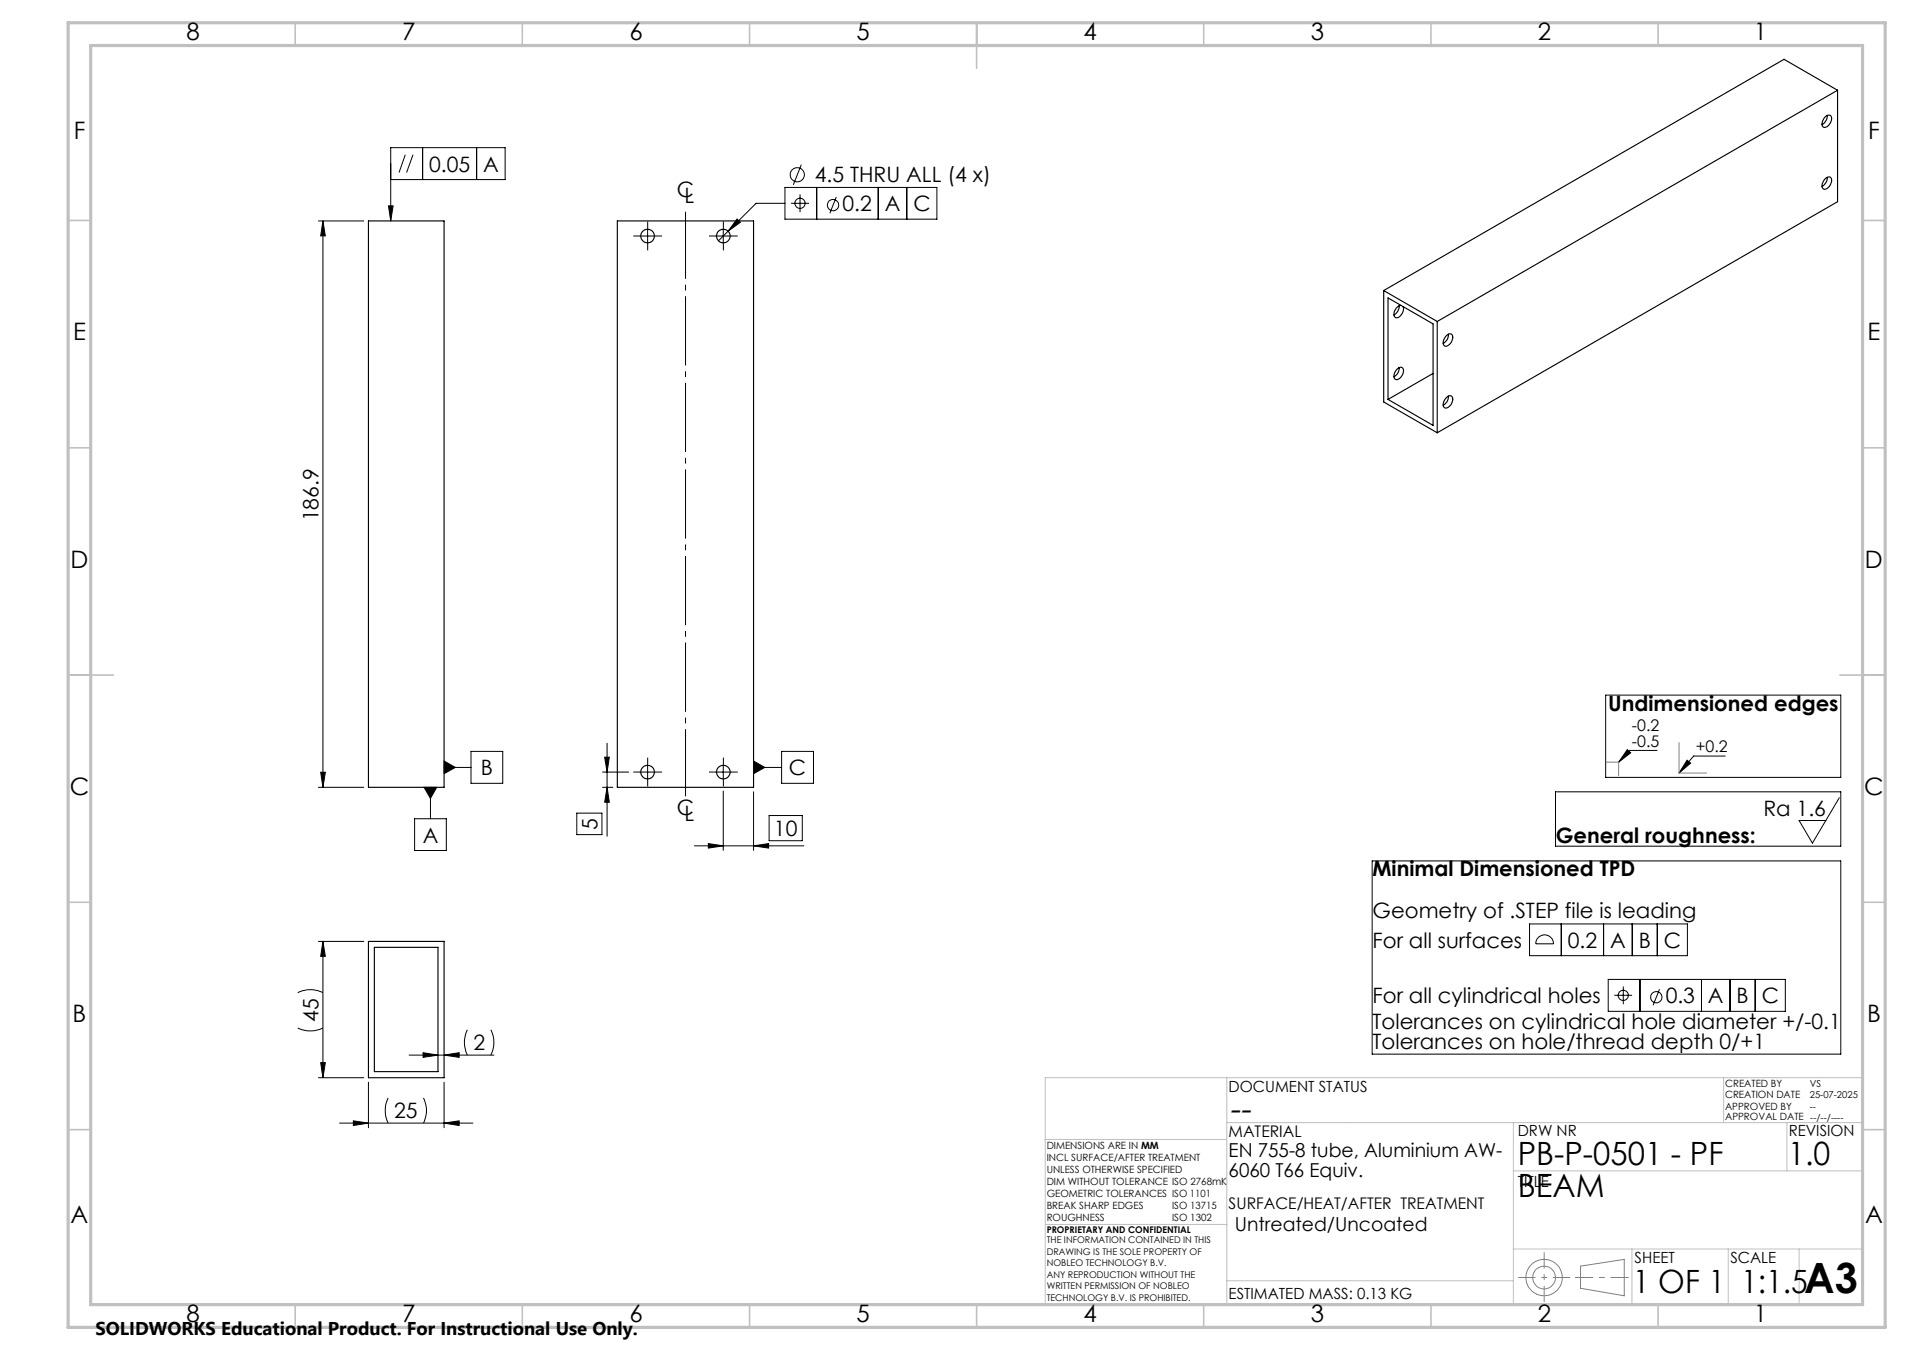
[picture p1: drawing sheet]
<svg xmlns="http://www.w3.org/2000/svg" width="420mm" height="297mm" viewBox="0 0 420 297" stroke-linecap="round" stroke-linejoin="round" font-family="sans-serif">
<g fill="none" stroke="#000" stroke-width=".22">
<path d="M86 39.5h25.2v-7h-25.2v16.1M89.2 34l-1.4 4M90.9 34l-1.4 4M93 32.5v7M104.9 32.5v7M176.4 36.2l-1.8 4.5M70.1 48.6h10M71.1 48.6l.5 3.3h-1zM71.1 48.6v124.6M85.5 45.3h1l-.5 3.3zM140.9 51.9h3.3M142.6 50.3v3.3"/>
<path d="M157.6 51.9h3.3M159.2 50.3v3.3M160.3 50.9l-2.1 2.1M162.2 48.2l.8 .7-2.7 2zM172.8 44.7h-6.4l-6.1 6.2M172.8 41.2h33.4v7h-33.4zM174.1 44.7h4M176.1 42.8v3.9M179.8 41.2v7M184.1 43.4l-1.4 3.5M193.3 41.2v7M199.6 41.2v7"/>
<path d="M353.4 152.9h51.8v18.1h-51.8zM70.1 173.2h10M70.6 169.9h1l-.5 3.3zM93.3 173.2h2.8l-1.3 2.4zM94.8 173.2v6.9M97.8 167.4l2.4 1.4-2.4 1.4zM97.8 168.8h5.9M103.7 165.3h7v7h-7zM127 178.9h5.5v4.7h-5.5zM132.6 169.9h5.8M132.6 173.2h2.3M133.1 166.6h1l-.5 3.3z"/>
<path d="M133.6 173.2l.5 3.3h-1zM133.6 163.5v20.5M140.9 169.9h3.3M142.6 168.2v3.4M157.6 169.9h3.3M159.2 168.2v3.4M159.2 174v13.1M165.9 167.4l2.4 1.4-2.4 1.4zM165.9 168.8h6.1M165.9 174.2v12.9M169.3 179.4h7.3v5.6h-7.3zM172 165.3h7.1v7h-7.1z"/>
<path d="M342.4 174.2h62.8v12h-62.8zM358.2 164.9l.8 .7-2.7 2.1zM364.8 165.1h-6l-2.5 2.6M371.4 167.2l.7 .7-2.5 2.2zM379.8 166.3h-7l-3.2 3.8M404.9 175.5l-5.9 10-3-5h5.9M91.3 180.1h6.9v7h-6.9zM152.9 186.1h24.1M155.9 185.6l3.3 .5-3.3 .5zM165.9 186.1l3.3-.5v1zM302 189.4h103.2v42.5h-103.2zM65.5 218.4a6.1 6.1 0 0 1 5.6 0"/>
<path d="M70.1 207.1h10M71.1 207.1l.5 3.3h-1zM71.1 207.1v30M336.7 203.3h34.7v7h-34.7zM338.7 206.2a1.99 1.99 0 0 1 2.1-.3 1.99 1.99 0 0 1 1.2 1.7h-3.9a1.92 1.92 0 0 1 .6-1.4zM343.7 203.3v7M353 203.3v7M354 215.5h39v7h-39zM355.4 219h3.9M357.3 217v3.9M359.3 203.3v7M361 215.5v7"/>
<path d="M364.8 203.3v7M365.3 217.6l-1.4 3.6M374.5 215.5v7M380.8 215.5v7M386.4 215.5v7M65.5 226.2a6.4 6.4 0 0 0 5.6 0M70.1 237.1h10M70.6 233.8h1l-.5 3.3zM81.1 238.1v10M90.1 232.1h18.6M93.1 231.6l3.3 .5-3.3 .5zM97.8 232.1l3.3-.5v1z"/>
<path d="M97.8 238.1v10M102.9 226.6a6.4 6.4 0 0 0 0 5.5M108.1 226.6a6.1 6.1 0 0 1 0 5.5M74.8 247.1h29.3M77.8 246.6l3.3 .5-3.3 .5zM85.4 241.5a6.4 6.4 0 0 0 0 5.6M93.2 241.5a6.1 6.1 0 0 1 0 5.6M97.8 247.1l3.3-.5v1z"/>
<circle cx="175.5" cy="38.4" r="1.55"/>
<circle cx="176.1" cy="44.7" r="1.12"/>
<circle cx="183.4" cy="45.1" r="1.24"/>
<circle cx="357.3" cy="219" r="1.13"/>
<circle cx="364.6" cy="219.4" r="1.24"/>
</g>
<g fill="none" stroke="#808080" stroke-width=".22">
<path d="M353.6 167.7h2.7v2.9M369.6 163.4v6.7h6.1M347.9 278.5l9.6-1.4v8l-9.6-1.7z"/>
<circle cx="339.9" cy="281" r="2.51"/>
<circle cx="339.9" cy="281.1" r="4"/>
</g>
<path d="M334.2 281h11.4" fill="none" stroke="#808080" stroke-width=".22" stroke-dasharray="15.2 1.3 1.3 1.3" stroke-dashoffset="11.4" stroke-linecap="butt"/>
<path d="M339.9 275.5v10.9" fill="none" stroke="#808080" stroke-width=".22" stroke-dasharray="15.2 1.3 1.3 1.3" stroke-dashoffset="11.7" stroke-linecap="butt"/>
<path d="M346.7 281h11.8" fill="none" stroke="#808080" stroke-width=".22" stroke-dasharray="15.2 1.3 1.3 1.3" stroke-dashoffset="11.2" stroke-linecap="butt"/>
<g fill="none" stroke="#c0c0c0" stroke-width=".22">
<path d="M270.1 237.1v49.9M379.4 237.1v9.9M410.1 237.1h-180v49.9M230 250.7h40M270.1 247h140M333.1 257.6h77M333.1 247v40M393.3 247v10.6M230.2 269.4h39.9M333.1 274.8h77M359.2 274.8v12.2M380.4 274.8v12.2"/>
<path d="M396 274.8v12.2M270.1 281.8h63"/>
</g>
<g fill="none" stroke="#c0c0c0" stroke-width=".35">
<path d="M65 5v5M115 5v5M165 5v5M215 5v10M265 5v5M315 5v5M365 5v5M15 48.5h5M410 48.5h5M15 98.5h5M410 98.5h5M15 148.5h10"/>
<path d="M405 148.5h10M15 198.5h5M410 198.5h5M15 248.5h5M410 248.5h5M65 287v5M115 287v5M165 287v5M215 287v5M265 287v5M315 287v5M365 287v5"/>
</g>
<path d="M15 5h400v287h-400zM20 10h390v277h-390z" fill="none" stroke="#c0c0c0" stroke-width=".7"/>
<g fill="#000">
<path d="M85.5 45.3h1l-.5 3.3zM93.3 173.2l1.5 2.4 1.3-2.4zM97.8 167.4l2.4 1.4-2.4 1.4zM162.2 48.2l-1.9 2.7 2.7-2zM155.9 185.6l3.3 .5-3.3 .5zM165.9 186.1l3.3-.5v1zM165.9 167.4l2.4 1.4-2.4 1.4zM77.8 246.6l3.3 .5-3.3 .5zM97.8 247.1l3.3-.5v1zM93.1 231.6l3.3 .5-3.3 .5zM97.8 232.1l3.3-.5v1z"/>
<path d="M70.6 169.9h1l-.5 3.3zM71.1 48.6l.5 3.3h-1z"/>
<path d="M133.1 166.6h1l-.5 3.3zM133.6 173.2l.5 3.3h-1zM71.1 207.1l.5 3.3h-1zM70.6 233.8h1l-.5 3.3z"/>
<path d="M371.4 167.2l.7 .7-2.5 2.2zM358.2 164.9l.8 .7-2.7 2.1z"/>
</g>
<g fill="none" stroke="#000" stroke-width=".25">
<path d="M404.5 19.9l-88.1 50.8M404.5 19.9l-11.8-6.9-88.1 50.9M404.5 19.9v24.5l-88.1 50.8M401.7 25.8a.79 .79 0 0 1 1-.5 .79 .79 0 0 1 .5 1.1 1.78 1.78 0 0 1-1.7 1.6 1.47 1.47 0 0 1 .2-2.2zM401.7 39.4l.2-.2a.74 .74 0 0 1 1-.2 .74 .74 0 0 1 .3 1 1.78 1.78 0 0 1-1.7 1.6 1.47 1.47 0 0 1 .2-2.2zM402.2 25.4a2.37 2.37 0 0 1-1.1 2M402.2 39a2.37 2.37 0 0 1-1.1 2M81.1 48.6h16.7v124.6h-16.7zM135.9 48.6h30v124.6h-30zM304.6 63.9l11.8 6.8M304.6 63.9v24.5l11.8 6.8M305.5 65.5l10 5.8v22.3l-10-5.7z"/>
<path d="M308 67.3a2.26 2.26 0 0 1-1.2 2M308.4 67.2a1.86 1.86 0 0 0-1.3 2.6l.2 .1a1.98 1.98 0 0 0 1.6-2.4M316.4 70.7v24.5M318.3 74l.2-.3a.74 .74 0 0 1 1-.2 .74 .74 0 0 1 .3 1 1.87 1.87 0 0 1-1.7 1.7 1.47 1.47 0 0 1 .2-2.2zM318.8 73.5a2.19 2.19 0 0 1-1.1 2.1M307.4 81.4l.2-.3a.79 .79 0 0 1 1.2-.1 .79 .79 0 0 1 .1 1.1 1.51 1.51 0 0 1-1.8 1.3l-.3-.4 .1-.6zM308 80.9a2.26 2.26 0 0 1-1.2 2M315.5 82.2l-10 5.7M318.3 87.6l.2-.3a.73 .73 0 0 1 1-.2 .73 .73 0 0 1 .3 1 1.78 1.78 0 0 1-1.7 1.6 1.43 1.43 0 0 1 .2-2.1zM318.8 87.1a2.08 2.08 0 0 1-1.1 2M81.1 207.1h16.7v30h-16.7zM82.4 208.4h14v27.4h-14z"/>
<circle cx="142.5" cy="51.9" r="1.5"/>
<circle cx="159.2" cy="51.9" r="1.49"/>
<circle cx="142.5" cy="169.9" r="1.5"/>
<circle cx="159.2" cy="169.9" r="1.49"/>
</g>
<g fill="none" stroke="#000" stroke-width=".22" stroke-dasharray="15.2 1.3 1.3 1.3" stroke-linecap="butt">
<path d="M140.9 51.9h-1.5M142.6 50.3v-1.5M142.6 53.6v1.5M144.2 51.9h1.5M157.6 51.9h-1.5M159.2 50.3v-1.5M159.2 53.6v1.5M160.9 51.9h1.5M140.9 169.9h-1.5M142.6 168.2v-1.5M142.6 171.5v1.5M144.2 169.9h1.5"/>
<path d="M157.6 169.9h-1.5M159.2 168.2v-1.5M159.2 171.5v1.5M160.9 169.9h1.5"/>
</g>
<path d="M150.9 175.2v-128.6" fill="none" stroke="#000" stroke-width=".22" stroke-dasharray="15.2 1.3 1.3 1.3" stroke-dashoffset=".5" stroke-linecap="butt"/>
<text font-size="9.2" x="397.2" y="284.5">A3</text>
<text font-size="7.3" x="270.4" y="246.3">--</text>
<g font-size="7.1">
<text x="334.1" y="256.2">PB-P-0501 - PF</text>
<text x="393.6" y="256.2">1.0</text>
<text x="334.1" y="263.3">BEAM</text>
<text x="359.4" y="284.5">1 OF 1</text>
<text x="383.3" y="284.5">1:1.5</text>
</g>
<g font-size="5.3">
<text x="41" y="8.9">8</text>
<text x="88.5" y="8.9">7</text>
<text x="138.5" y="8.9">6</text>
<text x="188.5" y="8.9">5</text>
<text x="238.5" y="8.9">4</text>
<text x="288.5" y="8.9">3</text>
<text x="338.5" y="8.9">2</text>
<text x="386" y="8.9">1</text>
<text x="16.2" y="30.7">F</text>
<text x="411.2" y="30.7">F</text>
<text x="16.1" y="74.9">E</text>
<text x="411.1" y="74.9">E</text>
<text x="15.5" y="124.9">D</text>
<text x="410.5" y="124.9">D</text>
<text x="15.4" y="174.9">C</text>
<text x="410.4" y="174.9">C</text>
<text x="16" y="224.9">B</text>
<text x="411" y="224.9">B</text>
<text x="15.5" y="269.2">A</text>
<text x="410.5" y="269.2">A</text>
<text x="41" y="290.9">8</text>
<text x="88.5" y="290.9">7</text>
<text x="138.5" y="290.9">6</text>
<text x="188.5" y="290.9">5</text>
<text x="238.5" y="290.9">4</text>
<text x="288.5" y="290.9">3</text>
<text x="338.5" y="290.9">2</text>
<text x="386" y="290.9">1</text>
</g>
<g font-size="4.7">
<text x="94.5" y="37.7">0.05</text>
<text x="106.4" y="37.7">A</text>
<text x="179.4" y="40.1">4.5 THRU ALL (4 x)</text>
<text x="149" y="43.3">C</text>
<text x="150.7" y="44.6">L</text>
<text x="185.4" y="46.5">0.2</text>
<text x="194.8" y="46.5">A</text>
<text x="201.1" y="46.5">C</text>
<text x="70.1" y="114.7" transform="rotate(-90 70.1 114.7)">186.9</text>
<text x="354" y="156.4">Undimensioned edges</text>
<text x="105.8" y="170.6">B</text>
<text x="173.7" y="170.6">C</text>
<text x="149" y="179.2">C</text>
<text x="388.2" y="179.5">Ra 1.6</text>
<text x="93" y="185.4">A</text>
<text x="131.5" y="182.5" transform="rotate(-90 131.5 182.5)">5</text>
<text x="150.7" y="180.5">L</text>
<text x="170.4" y="183.9">10</text>
<text x="342.5" y="185.5">General roughness:</text>
<text x="302.1" y="192.8">Minimal Dimensioned TPD</text>
<text x="302.1" y="201.9">Geometry of .STEP file is leading</text>
<text x="302.1" y="208.5">For all surfaces</text>
<text x="345.1" y="208.5">0.2</text>
<text x="354.4" y="208.5">A</text>
<text x="360.7" y="208.5">B</text>
<text x="366.3" y="208.5">C</text>
<text x="302.1" y="220.7">For all cylindrical holes</text>
<text x="366.7" y="220.7">0.3</text>
<text x="376" y="220.7">A</text>
<text x="382.3" y="220.7">B</text>
<text x="387.8" y="220.7">C</text>
<text x="70.1" y="224.8" transform="rotate(-90 70.1 224.8)">45</text>
<text x="302.1" y="226.3">Tolerances on cylindrical hole diameter +/-0.1</text>
<text x="104.2" y="231.1">2</text>
<text x="302.1" y="230.9">Tolerances on hole/thread depth 0/+1</text>
<text x="86.8" y="246.1">25</text>
</g>
<g font-size="4.2">
<text x="270.4" y="254.6">EN 755-8 tube, Aluminium AW-</text>
<text x="270.4" y="258.8">6060 T66 Equiv.</text>
<text x="271.8" y="270.8">Untreated/Uncoated</text>
</g>
<text font-size="4.1" x="21" y="293.7">SOLIDWORKS Educational Product. For Instructional Use Only.</text>
<g font-size="3.5">
<text x="359.2" y="160.9">-0.2</text>
<text x="359.2" y="164.3">-0.5</text>
<text x="373.3" y="165.5">+0.2</text>
<text x="270.4" y="250.1">MATERIAL</text>
<text x="270.4" y="266">SURFACE/HEAT/AFTER TREATMENT</text>
</g>
<g font-size="3.4">
<text x="270.4" y="240.2">DOCUMENT STATUS</text>
<text x="334.1" y="250">DRW NR</text>
<text x="393.7" y="250">REVISION</text>
<text x="334.1" y="261.1">TITLE</text>
<text x="359.8" y="277.9">SHEET</text>
<text x="380.9" y="277.9">SCALE</text>
<text x="270.4" y="285.7">ESTIMATED MASS: 0.13 KG</text>
</g>
<g font-size="2.2">
<text x="379.7" y="239.1">CREATED BY</text>
<text x="379.7" y="244.2">APPROVED BY</text>
<text x="379.7" y="241.6">CREATION DATE</text>
<text x="379.7" y="246.5">APPROVAL DATE --/--/----</text>
<text x="230.4" y="252.7">DIMENSIONS ARE IN MM</text>
<text x="230.4" y="255.4">INCL SURFACE/AFTER TREATMENT</text>
<text x="230.4" y="258">UNLESS OTHERWISE SPECIFIED</text>
<text x="230.4" y="260.7">DIM WITHOUT TOLERANCE ISO 2768mK</text>
<text x="230.4" y="263.3">GEOMETRIC TOLERANCES ISO 1101</text>
<text x="230.4" y="266">BREAK SHARP EDGES</text>
<text x="230.4" y="268.6">ROUGHNESS</text>
<text x="258" y="266">ISO 13715</text>
<text x="258" y="268.7">ISO 1302</text>
</g>
<g font-size="2.1">
<text x="398.4" y="239.1">VS</text>
<text x="398.4" y="244.2">--</text>
<text x="398.4" y="241.7">25-07-2025</text>
</g>
<g font-size="2">
<text x="230.4" y="271.3">PROPRIETARY AND CONFIDENTIAL</text>
<text x="230.4" y="273.5">THE INFORMATION CONTAINED IN THIS</text>
<text x="230.4" y="276.1">DRAWING IS THE SOLE PROPERTY OF</text>
<text x="230.4" y="278.6">NOBLEO TECHNOLOGY B.V.</text>
<text x="230.4" y="281.1">ANY REPRODUCTION WITHOUT THE</text>
<text x="230.4" y="283.6">WRITTEN PERMISSION OF NOBLEO</text>
<text x="230.4" y="286.2">TECHNOLOGY B.V. IS PROHIBITED.</text>
</g>
</svg>
